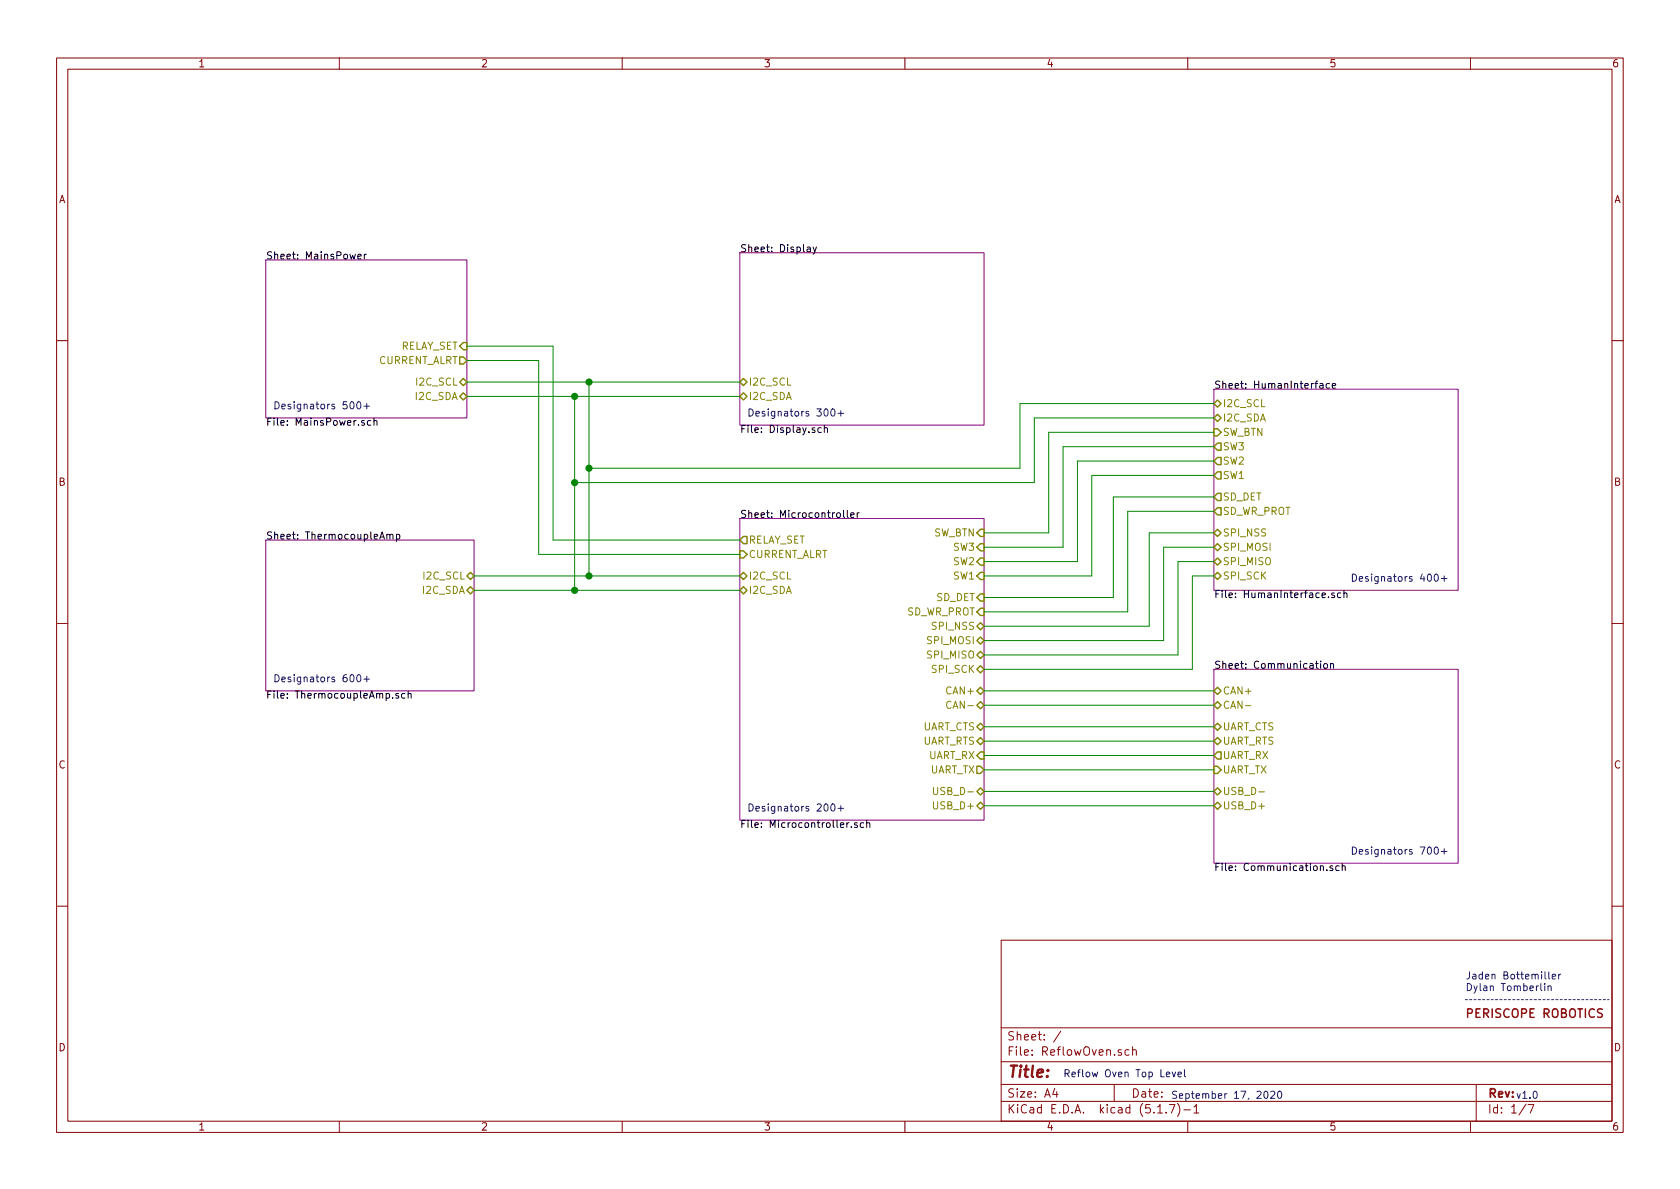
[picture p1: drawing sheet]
<svg xmlns="http://www.w3.org/2000/svg" width="297mm" height="210mm" viewBox="0 0 297 210" stroke-linecap="round" stroke-linejoin="round" font-family="sans-serif">
<g fill="none" stroke="#840000" stroke-width=".18">
<path d="M10 10.3h277v189.9h-277zM12 12.2h273v186.1h-273zM60 10.3v1.9M110 10.3v1.9M160 10.3v1.9M210 10.3v1.9M260 10.3v1.9M10 60.2h2M285 60.2h2M10 110.3h2M285 110.3h2M10 160.2h2"/>
<path d="M177 166.3h108v32h-108zM285 160.2h2M60 198.3v1.9M110 198.3v1.9M160 198.3v1.9M177 194.8h108M177 191.8h108M177 187.8h108M177 181.8h108M186.5 192.5l-.4 1h1M186.8 193v1M187.6 182.3l-1.3 2"/>
<path d="M197 191.8v3M198.3 185.7a.37 .37 0 0 0-.6 .1l.1 .2 .5 .2v.1l-.2 .3-.4-.1M199.6 185.7l-.4-.1-.3 .3 .1 .6 .2 .1 .4-.1M200.3 185.7a.37 .37 0 0 1 .6 .1v.8M200.3 185.1v1.5M204.7 196.8h.8M206.2 196.7v.1M206.8 195.3h.9l-.6 1.5M208.2 195.1a1.71 1.71 0 0 1 0 2.3M209.3 196.3h1.2M210 198.3v1.9M211.1 195.8l.4-.5v1.5"/>
<path d="M211.1 196.8h.9M260 198.3v1.9M261 191.8v6.5M269.8 195.2l-1.2 2M270.2 195.3h1l-.6 1.5"/>
</g>
<path d="M283.3 178.5l-.6-.1-.3 .3 .1 .3 .7 .3v.5a.62 .62 0 0 1-.8 0" fill="none" stroke="#840000" stroke-width=".25"/>
<path d="M47 46h35.5v27.9h-35.5zM130.8 44.7h43.2v30.5h-43.2zM214.6 68.8h43.2v35.6h-43.2zM47 95.5h36.8v26.7h-36.8zM130.8 91.7h43.2v53.3h-43.2zM214.6 118.4h43.2v34.2h-43.2z" fill="none" stroke="#840084" stroke-width=".18"/>
<g fill="none" stroke="#000" stroke-width=".18">
<path d="M63.3 45.4l.6-.1-.1-.3h-.4l-.1 .1v.6h.5M64.4 45v.8M64.8 45l-.4 .2M142.7 43.7h.5l.1 .8M143.3 44h-.5l-.1 .2v.3h.6M143.8 43.7l.3 .8M144.3 43.7l-.4 1.1-.1 .2M64.4 74.4h-.3l-.2 .1 .1 .2 .4 .1v.4h-.5M65.6 74.4h-.4l-.3 .2 .2 .6h.5M66.1 74.5l.2-.1h.3v.8M66.1 73.9v1.3M145.2 75.7l-.3-.1-.3 .3 .1 .5h.5"/>
<path d="M145.7 75.8l.2-.2 .3 .1 .1 .8M145.7 75.2v1.3M233.4 67.9h.5v.8M233.9 68.1l-.4 .1-.2 .1 .1 .3h.5M235.1 67.9l-.4-.1-.2 .2 .1 .6h.5M235.6 68.2l.6-.1-.1-.2-.4-.1-.1 .2v.6h.5M68.4 94.6l.2-.1h.3v.8M68.4 94.5v.8M68.9 94.7l.2-.2h.3l.1 .8M70.1 94.5h.4l.2 .2-.1 .6h-.5M70.1 94.5v1.3M149.1 90.2v1.1l.2 .2"/>
<path d="M149.8 90.2v1.1l.2 .2M150.4 91.1l.6-.1v-.3h-.4l-.2 .2 .1 .6h.5M151.6 90.7v.8M151.9 90.7l-.3 .2M232.6 117.3h.5M232.8 116.9v1.1l.3 .2M233.5 116.9v.1M233.5 117.3v.9M234.2 117.4l.3-.1 .2 .3-.1 .5-.3 .1-.3-.2zM234.9 105.6v.1M235.3 117.5l.1-.2 .3 .1 .1 .8M235.3 117.3v.9"/>
<path d="M235.9 104.9l-.3-.1-.2 .2 .1 .2 .4 .1v.3h-.5M237.1 104.9l-.4-.1-.2 .3 .1 .5h.5M237.6 105l.2-.2 .3 .1 .1 .8M237.6 104.4v1.3M70.5 122.7l-.3-.1-.2 .2v.2l.5 .1v.3h-.5M71.6 122.7l-.4-.1-.2 .3 .1 .5h.5M72.2 122.8l.1-.2 .3 .1 .1 .8M72.2 122.2v1.3M150.1 145.5l-.4 .2M150.5 146.2v.1M151.6 145.5h-.3l-.2 .2v.1l.5 .2v.3h-.5M152.7 145.5h-.4l-.2 .2 .1 .6h.5"/>
<path d="M153.2 145.6l.2-.1h.3l.1 .8M153.2 145.1v1.2M234.6 153.8v.1M235.6 153.2l-.3-.1-.2 .2 .1 .2 .4 .1v.3h-.5M236.8 153.2l-.4-.1-.2 .2 .1 .6h.5M237.3 153.2l.2-.1 .3 .1v.7M237.3 152.7v1.2"/>
</g>
<g fill="none" stroke="#848400" stroke-width=".25">
<path d="M81.3 61.2l.6-.6h.6v1.2h-.6zM81.3 63.1h.6l.6 .6-.6 .7h-.6zM81.3 67.6l.6-.7 .6 .7-.6 .6zM81.3 70.1l.6-.6 .6 .6-.6 .6zM130.8 67.6l.6-.7 .7 .7-.7 .6zM130.8 70.1l.6-.6 .7 .6-.7 .6zM214.6 71.4l.7-.7 .6 .7-.6 .6zM214.6 73.9l.7-.6 .6 .6-.6 .6zM214.6 75.8h.7l.6 .6-.6 .7h-.7zM215.3 78.4h.6v1.2h-.6l-.7-.6zM130.8 97.4h.6l.7 .6-.7 .7h-.6zM131.4 94.9h.7v1.2h-.7l-.6-.6z"/>
<path d="M173.4 96.1h.6v1.3h-.6l-.7-.6zM173.4 98.7h.6v1.2h-.6l-.7-.6zM173.4 93.6h.6v1.3h-.6l-.7-.7zM214.6 99.3l.7-.6 .6 .6-.6 .6zM214.6 96.8l.7-.7 .6 .7-.6 .6zM214.6 94.2l.7-.6 .6 .6-.6 .7zM215.3 87.2h.6v1.3h-.6l-.7-.6zM215.3 89.8h.6v1.3h-.6l-.7-.7zM215.3 83.4h.6v1.3h-.6l-.7-.6zM215.3 80.9h.6v1.3h-.6l-.7-.7zM82.5 104.4l.7-.6 .6 .6-.6 .6zM83.2 101.2l.6 .6-.6 .7-.7-.7z"/>
<path d="M130.8 101.8l.6-.6 .7 .6-.7 .7zM130.8 104.4l.6-.6 .7 .6-.7 .6zM172.7 118.4l.7-.7 .6 .7-.6 .6zM172.7 115.8l.7-.6 .6 .6-.6 .7zM172.7 113.3l.7-.7 .6 .7-.6 .6zM172.7 110.7l.7-.6 .6 .6-.6 .7zM173.4 107.6h.6v1.2h-.6l-.7-.6zM173.4 105h.6v1.3h-.6l-.7-.6zM173.4 101.2h.6v1.3h-.6l-.7-.7zM215.3 101.2l.6 .6-.6 .7-.7-.7zM172.7 139.9l.7-.6 .6 .6-.6 .7zM172.7 135.5h.7l.6 .6-.6 .7h-.7z"/>
<path d="M172.7 128.5l.7-.6 .6 .6-.6 .7zM172.7 124.7l.7-.6 .6 .6-.6 .6zM172.7 122.2l.7-.7 .6 .7-.6 .6zM173.4 133h.6v1.2h-.6l-.7-.6zM173.4 130.4l.6 .7-.6 .6-.7-.6zM214.6 139.9l.7-.6 .6 .6-.6 .7zM214.6 135.5h.7l.6 .6-.6 .7h-.7zM214.6 131.1l.7-.7 .6 .7-.6 .6zM214.6 128.5l.7-.6 .6 .6-.6 .7zM214.6 122.2l.7-.7 .6 .7-.6 .6zM214.6 124.7l.7-.6 .6 .6-.6 .6zM215.3 133h.6v1.2h-.6l-.7-.6z"/>
<path d="M173.4 141.9l.6 .6-.6 .6-.7-.6zM214.6 142.5l.7-.6 .6 .6-.6 .6z"/>
</g>
<path d="M165 139.2v1.1l.3 .2h.4l.1-.2v-1.1M168.1 124.1a.6 .6 0 0 0-.8 .4 .6 .6 0 0 0 .6 .8l.2-.2M220.2 124.8h1M222.6 140h.9" fill="none" stroke="#848400" stroke-width=".18"/>
<path d="M259.1 176.8h25.4" fill="none" stroke="#0000c2" stroke-width=".18" stroke-dasharray=".4 .4"/>
<g fill="none" stroke="#008400" stroke-width=".18">
<path d="M82.5 70.1h48.3M82.5 67.6h48.3M82.5 63.7h12.7v34.3h35.6M82.5 61.2h15.3v34.3h33M101.6 70.1v34.3M104.1 67.6v34.2M214.6 73.9h-31.7v11.4h-81.3M214.6 79h-26.6v17.8h-14M214.6 71.4h-34.3v11.4h-76.2M214.6 76.4h-29.2v17.8h-11.4M214.6 81.5h-24.1v17.8h-16.5M214.6 99.3h-6.3v16.5h-34.3"/>
<path d="M214.6 96.8h-8.9v16.5h-31.7M214.6 84.1h-21.6v17.7h-19M214.6 87.9h-17.8v17.8h-22.8M214.6 94.2h-11.4v16.5h-29.2M214.6 90.4h-15.2v17.8h-25.4M83.8 101.8h47M83.8 104.4h47M214.6 101.8h-3.8v16.6h-36.8M174 139.9h40.6M174 136.1h40.6M174 133.6h40.6M174 131.1h40.6"/>
<path d="M174 128.5h40.6M174 124.7h40.6M174 122.2h40.6M174 142.5h40.6"/>
</g>
<g fill="none" stroke="#0000c2" stroke-width=".18">
<path d="M63.2 71.2l.2-.2a.67 .67 0 0 1 .4 .7 .67 .67 0 0 1-.4 .6l-.3-.5zM64.3 71.8h1M64.8 71.3v1M147 72.4l.2-.1a.67 .67 0 0 1 .4 .6 .67 .67 0 0 1-.4 .7l-.3-.5zM148.2 73.1h.9M148.7 72.6v1M63.2 119.4l.2-.1a.67 .67 0 0 1 .4 .6 .67 .67 0 0 1-.4 .7l-.3-.5zM64.8 119.6v1M253.7 101.6l.2-.1a.67 .67 0 0 1 .4 .7 .67 .67 0 0 1-.4 .6l-.3-.5zM254.8 102.3h1M255.3 101.8v1M64.3 120.1h1"/>
<path d="M147 142.3l.2-.1a.67 .67 0 0 1 .4 .6 .67 .67 0 0 1-.4 .6l-.3-.5zM148.2 142.9h.9M148.7 142.5v.9M253.7 149.9l.2-.1a.67 .67 0 0 1 .4 .6 .67 .67 0 0 1-.4 .6l-.3-.4zM254.8 150.6h1M255.3 150.1v.9M272.4 173.9v1.1l.2 .2M273.1 173.9v.1M273.1 174.3v.9M273.7 174.5l.2-.2 .3 .1 .1 .8M273.7 174.3v.9M273.8 171.9v1l.2 .2"/>
<path d="M274.4 172.7l.7-.1-.1-.3h-.4l-.2 .2 .1 .6h.5M275.6 172.3v.8M275.9 172.3l-.3 .2M207.3 189.6l.3 .8 .2-.8M208.3 190l.6-.1-.1-.3h-.3l-.2 .2 .1 .6h.4M209.4 189.1v1.1l.2 .2M223.6 193.1l.2-.1a.69 .69 0 0 1 .4 .6 .69 .69 0 0 1-.4 .6l-.3-.2v-.3zM224.7 193.1l.4-.1 .2 .1 .1 .2-.1 .2-.7 .7h.8M226 193.1l.2-.1a.67 .67 0 0 1 .4 .6 .67 .67 0 0 1-.4 .6l-.3-.2v-.3z"/>
</g>
<g fill="#008400" stroke="#008400" stroke-width=".25">
<circle cx="104.1" cy="101.8" r=".51"/>
<circle cx="101.6" cy="104.4" r=".51"/>
<circle cx="104.1" cy="82.8" r=".51"/>
<circle cx="101.6" cy="85.3" r=".51"/>
<circle cx="101.6" cy="70.1" r=".51"/>
<circle cx="104.1" cy="67.6" r=".51"/>
</g>
<text font-size="2.8" fill="#840000" x="178" y="190.5">Title:</text>
<g font-size="2.1" fill="#840000">
<text x="259" y="180">PERISCOPE ROBOTICS</text>
<text x="178" y="184">Sheet: /</text>
<text x="178" y="186.7">File: ReflowOven.sch</text>
<text x="178" y="196.9">KiCad E.D.A. kicad (5.1.7)-1</text>
<text x="178" y="194.1">Size: A4</text>
<text x="200" y="194.1">Date:</text>
<text x="263" y="194.1">Rev:</text>
<text x="263" y="196.9">Id: 1/7</text>
</g>
<g font-size="1.8" fill="#840000">
<text x="35" y="11.9">1</text>
<text x="85" y="11.9">2</text>
<text x="135" y="11.9">3</text>
<text x="185" y="11.9">4</text>
<text x="235" y="11.9">5</text>
<text x="285" y="11.9">6</text>
<text x="10.4" y="35.9">A</text>
<text x="285.4" y="35.9">A</text>
<text x="10.4" y="85.9">B</text>
<text x="285.4" y="85.9">B</text>
<text x="10.4" y="135.9">C</text>
<text x="285.4" y="135.9">C</text>
<text x="10.4" y="185.9">D</text>
<text x="285.4" y="185.9">D</text>
<text x="35" y="199.9">1</text>
<text x="85" y="199.9">2</text>
<text x="135" y="199.9">3</text>
<text x="185" y="199.9">4</text>
<text x="235" y="199.9">5</text>
<text x="285" y="199.9">6</text>
</g>
<g font-size="1.8">
<text x="47" y="45.9">Sheet: MainsPower</text>
<text x="130.8" y="44.6">Sheet: Display</text>
<text x="214.6" y="68.7">Sheet: HumanInterface</text>
<text x="47" y="75.3">File: MainsPower.sch</text>
<text x="130.8" y="76.5">File: Display.sch</text>
<text x="47" y="95.4">Sheet: ThermocoupleAmp</text>
<text x="130.8" y="91.6">Sheet: Microcontroller</text>
<text x="214.6" y="105.8">File: HumanInterface.sch</text>
<text x="214.6" y="118.3">Sheet: Communication</text>
<text x="47" y="123.5">File: ThermocoupleAmp.sch</text>
<text x="130.8" y="146.4">File: Microcontroller.sch</text>
<text x="214.6" y="154">File: Communication.sch</text>
</g>
<g font-size="1.8" fill="#848400">
<text x="66.7" y="64.4">CURRENT_ALRT</text>
<text x="70.6" y="61.8">RELAY_SET</text>
<text x="73.6" y="70.7">I2C_SDA</text>
<text x="73.8" y="68.2">I2C_SCL</text>
<text x="132.3" y="68.2">I2C_SCL</text>
<text x="132.3" y="70.7">I2C_SDA</text>
<text x="216.2" y="72">I2C_SCL</text>
<text x="216.2" y="74.5">I2C_SDA</text>
<text x="216.2" y="77.1">SW_BTN</text>
<text x="216.2" y="82.2">SW2</text>
<text x="216.2" y="79.6">SW3</text>
<text x="216.2" y="88.5">SD_DET</text>
<text x="216.2" y="84.7">SW1</text>
<text x="165" y="94.9">SW_BTN</text>
<text x="216.2" y="94.9">SPI_NSS</text>
<text x="216.2" y="91.1">SD_WR_PROT</text>
<text x="132.3" y="96.1">RELAY_SET</text>
<text x="132.3" y="98.7">CURRENT_ALRT</text>
<text x="168.6" y="97.4">SW3</text>
<text x="168.6" y="99.9">SW2</text>
<text x="216.2" y="99.9">SPI_MISO</text>
<text x="216.2" y="97.4">SPI_MOSI</text>
<text x="74.8" y="105">I2C_SDA</text>
<text x="75" y="102.5">I2C_SCL</text>
<text x="132.3" y="102.5">I2C_SCL</text>
<text x="132.3" y="105">I2C_SDA</text>
<text x="165.5" y="106.3">SD_DET</text>
<text x="168.6" y="102.5">SW1</text>
<text x="216.2" y="102.5">SPI_SCK</text>
<text x="160.2" y="108.8">SD_WR_PROT</text>
<text x="164.1" y="113.9">SPI_MOSI</text>
<text x="165" y="111.4">SPI_NSS</text>
<text x="164.1" y="116.5">SPI_MISO</text>
<text x="164.9" y="119">SPI_SCK</text>
<text x="167.6" y="122.8">CAN+</text>
<text x="168" y="125.3">CAN-</text>
<text x="216.2" y="122.8">CAN+</text>
<text x="216.2" y="125.3">CAN-</text>
<text x="163" y="131.7">UART_RTS</text>
<text x="163" y="129.2">UART_CTS</text>
<text x="216.2" y="131.7">UART_RTS</text>
<text x="216.2" y="129.2">UART_CTS</text>
<text x="164.1" y="134.2">UART_RX</text>
<text x="164.3" y="136.8">UART_TX</text>
<text x="216.2" y="136.8">UART_TX</text>
<text x="216.2" y="134.2">UART_RX</text>
<text x="165.4" y="143.1">USB_D+</text>
<text x="165.9" y="140.6">USB_D-</text>
<text x="216.2" y="143.1">USB_D+</text>
<text x="216.2" y="140.6">USB_D-</text>
</g>
<g font-size="1.8" fill="#0000c2">
<text x="48.3" y="72.4">Designators 500+</text>
<text x="132.1" y="73.7">Designators 300+</text>
<text x="238.8" y="102.9">Designators 400+</text>
<text x="48.3" y="120.6">Designators 600+</text>
<text x="132.1" y="143.5">Designators 200+</text>
<text x="238.8" y="151.1">Designators 700+</text>
<text x="259.1" y="173.2">Jaden Bottemiller</text>
<text x="259.1" y="175.3">Dylan Tomberlin</text>
<text x="188" y="190.5">Reflow Oven Top Level</text>
<text x="207" y="194.3">September 17, 2020</text>
<text x="268" y="194.3">v1.0</text>
</g>
</svg>
